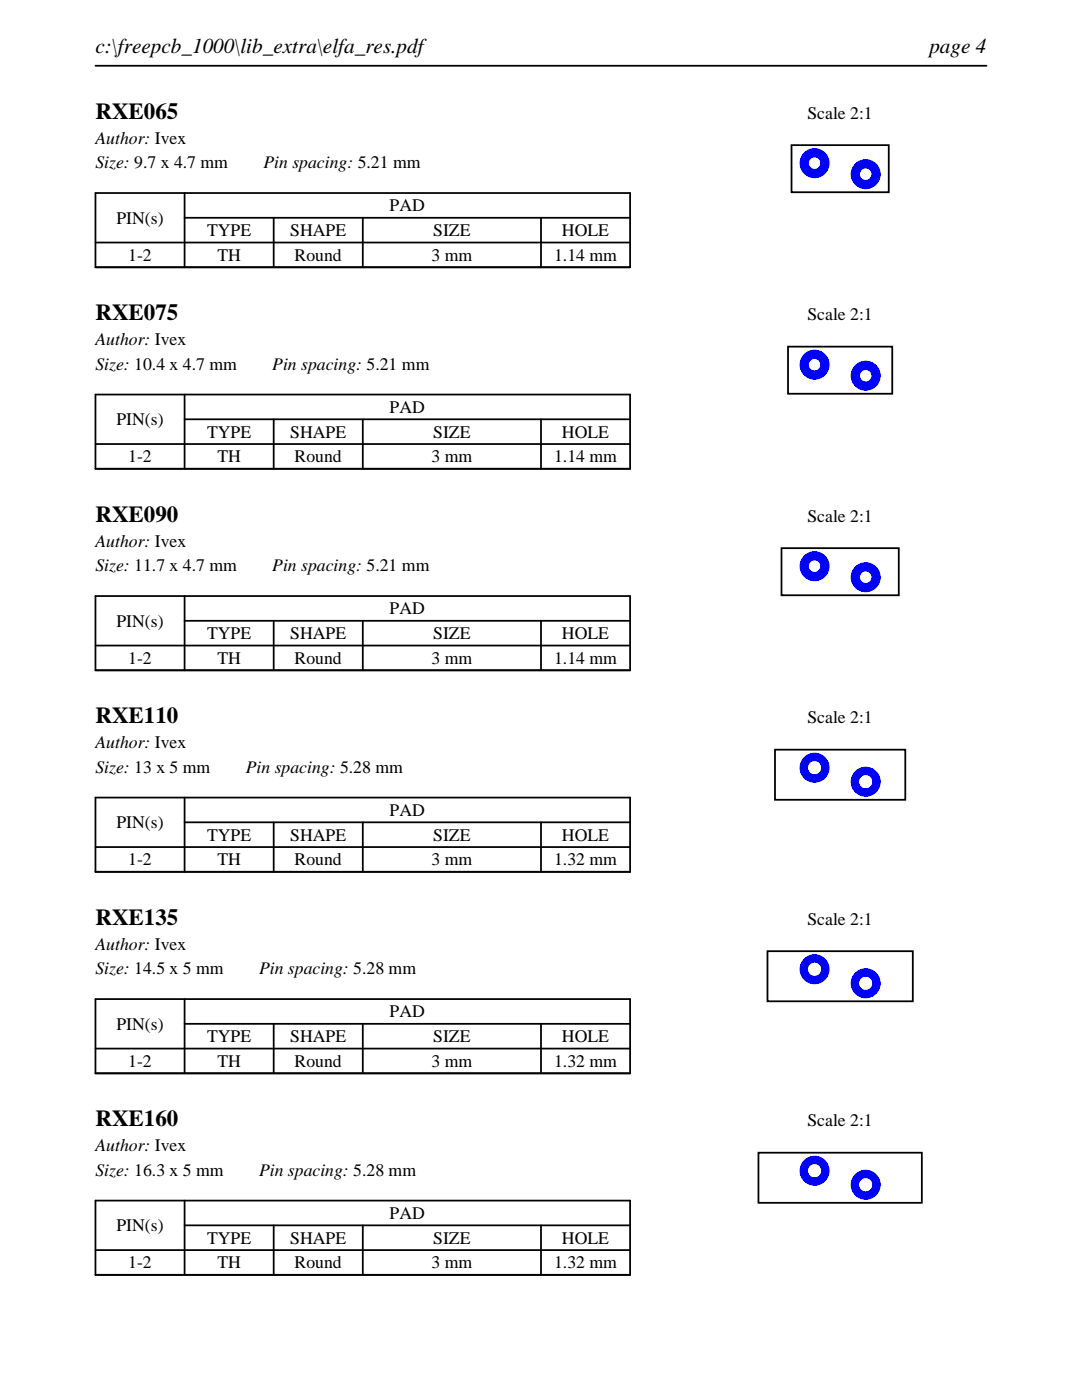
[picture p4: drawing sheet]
<svg xmlns="http://www.w3.org/2000/svg" width="216mm" height="279mm" viewBox="0 0 216 279" stroke-linecap="round" stroke-linejoin="round" font-family="sans-serif">
<path d="M19 13.1h177.8M19 38.5h106.7v14.8h-106.7zM36.8 38.5v14.8M19 48.4h106.7M36.8 43.5h88.9M54.6 43.5v9.8M72.4 43.5v9.8M107.9 43.5v9.8" fill="none" stroke="#000" stroke-width=".35"/>
<path d="M157.9 29h19.4v9.4h-19.4z" fill="none" stroke="#000" stroke-width=".36"/>
<g fill="#00f">
<path d="M159.5 32.6a3 3 0 0 0 6 0 3 3 0 0 0-6 0zM161.4 32.6a1.15 1.15 0 0 1 2.3 0 1.15 1.15 0 0 1-2.3 0z"/>
<path d="M169.7 34.8a3 3 0 0 0 6 0 3 3 0 0 0-6 0zM171.6 34.8a1.15 1.15 0 0 1 2.3 0 1.15 1.15 0 0 1-2.3 0z"/>
</g>
<path d="M19 78.7h106.7v14.9h-106.7zM36.8 78.7v14.9M19 88.6h106.7M36.8 83.7h88.9M54.6 83.7v9.9M72.4 83.7v9.9M107.9 83.7v9.9" fill="none" stroke="#000" stroke-width=".35"/>
<path d="M157.2 69.2h20.8v9.4h-20.8z" fill="none" stroke="#000" stroke-width=".36"/>
<g fill="#00f">
<path d="M159.5 72.8a3 3 0 0 0 6 0 3 3 0 0 0-6 0zM161.4 72.8a1.15 1.15 0 0 1 2.3 0 1.15 1.15 0 0 1-2.3 0z"/>
<path d="M169.7 75a3 3 0 0 0 6 0 3 3 0 0 0-6 0zM171.6 75a1.15 1.15 0 0 1 2.3 0 1.15 1.15 0 0 1-2.3 0z"/>
</g>
<path d="M19 119h106.7v14.8h-106.7zM36.8 119v14.8M19 128.8h106.7M36.8 123.9h88.9M54.6 123.9v9.9M72.4 123.9v9.9M107.9 123.9v9.9" fill="none" stroke="#000" stroke-width=".35"/>
<path d="M155.9 109.4h23.4v9.4h-23.4z" fill="none" stroke="#000" stroke-width=".36"/>
<g fill="#00f">
<path d="M159.5 113a3 3 0 0 0 6 0 3 3 0 0 0-6 0zM161.4 113a1.15 1.15 0 0 1 2.3 0 1.15 1.15 0 0 1-2.3 0z"/>
<path d="M169.7 115.2a3 3 0 0 0 6 0 3 3 0 0 0-6 0zM171.6 115.2a1.15 1.15 0 0 1 2.3 0 1.15 1.15 0 0 1-2.3 0z"/>
</g>
<path d="M19 159.2h106.7v14.8h-106.7zM36.8 159.2v14.8M19 169.1h106.7M36.8 164.1h88.9M54.6 164.1v9.9M72.4 164.1v9.9M107.9 164.1v9.9" fill="none" stroke="#000" stroke-width=".35"/>
<path d="M154.6 149.6h26v10h-26z" fill="none" stroke="#000" stroke-width=".36"/>
<g fill="#00f">
<path d="M159.5 153.2a3 3 0 0 0 6 0 3 3 0 0 0-6 0zM161.2 153.2a1.35 1.35 0 0 1 2.7 0 1.35 1.35 0 0 1-2.7 0z"/>
<path d="M169.7 156a3 3 0 0 0 6 0 3 3 0 0 0-6 0zM171.4 156a1.35 1.35 0 0 1 2.7 0 1.35 1.35 0 0 1-2.7 0z"/>
</g>
<path d="M19 199.4h106.7v14.8h-106.7zM36.8 199.4v14.8M19 209.3h106.7M36.8 204.3h88.9M54.6 204.3v9.9M72.4 204.3v9.9M107.9 204.3v9.9" fill="none" stroke="#000" stroke-width=".35"/>
<path d="M153.1 189.8h29v10h-29z" fill="none" stroke="#000" stroke-width=".36"/>
<g fill="#00f">
<path d="M159.5 193.4a3 3 0 0 0 6 0 3 3 0 0 0-6 0zM161.2 193.4a1.35 1.35 0 0 1 2.7 0 1.35 1.35 0 0 1-2.7 0z"/>
<path d="M169.7 196.2a3 3 0 0 0 6 0 3 3 0 0 0-6 0zM171.4 196.2a1.35 1.35 0 0 1 2.7 0 1.35 1.35 0 0 1-2.7 0z"/>
</g>
<path d="M19 239.6h106.7v14.8h-106.7zM36.8 239.6v14.8M19 249.5h106.7M36.8 244.5h88.9M54.6 244.5v9.9M72.4 244.5v9.9M107.9 244.5v9.9" fill="none" stroke="#000" stroke-width=".35"/>
<path d="M151.3 230h32.6v10h-32.6z" fill="none" stroke="#000" stroke-width=".36"/>
<g fill="#00f">
<path d="M159.5 233.6a3 3 0 0 0 6 0 3 3 0 0 0-6 0zM161.2 233.6a1.35 1.35 0 0 1 2.7 0 1.35 1.35 0 0 1-2.7 0z"/>
<path d="M169.7 236.4a3 3 0 0 0 6 0 3 3 0 0 0-6 0zM171.4 236.4a1.35 1.35 0 0 1 2.7 0 1.35 1.35 0 0 1-2.7 0z"/>
</g>
<g font-size="4.6">
<text x="19" y="23.7">RXE065</text>
<text x="19" y="63.9">RXE075</text>
<text x="19" y="104.1">RXE090</text>
<text x="19" y="144.4">RXE110</text>
<text x="19" y="184.6">RXE135</text>
<text x="19" y="224.8">RXE160</text>
</g>
<g font-size="4.2">
<text x="19" y="10.6">c:\freepcb_1000\lib_extra\elfa_res.pdf</text>
<text x="185.4" y="10.6">page 4</text>
</g>
<g font-size="3.5">
<text x="161.1" y="23.7">Scale 2:1</text>
<text x="19" y="28.6">Author: Ivex</text>
<text x="19" y="33.6">Size: 9.7 x 4.7 mm</text>
<text x="52.6" y="33.6">Pin spacing: 5.21 mm</text>
<text x="23.2" y="44.6">PIN(s)</text>
<text x="41.3" y="47.1">TYPE</text>
<text x="57.9" y="47.1">SHAPE</text>
<text x="77.8" y="42.2">PAD</text>
<text x="86.4" y="47.1">SIZE</text>
<text x="112.1" y="47.1">HOLE</text>
<text x="25.6" y="52.1">1-2</text>
<text x="43.4" y="52.1">TH</text>
<text x="58.8" y="52.1">Round</text>
<text x="86.1" y="52.1">3 mm</text>
<text x="110.6" y="52.1">1.14 mm</text>
<text x="161.1" y="63.9">Scale 2:1</text>
<text x="19" y="68.9">Author: Ivex</text>
<text x="19" y="73.8">Size: 10.4 x 4.7 mm</text>
<text x="54.3" y="73.8">Pin spacing: 5.21 mm</text>
<text x="77.8" y="82.4">PAD</text>
<text x="23.2" y="84.8">PIN(s)</text>
<text x="41.3" y="87.3">TYPE</text>
<text x="57.9" y="87.3">SHAPE</text>
<text x="86.4" y="87.3">SIZE</text>
<text x="112.1" y="87.3">HOLE</text>
<text x="25.6" y="92.3">1-2</text>
<text x="43.4" y="92.3">TH</text>
<text x="58.8" y="92.3">Round</text>
<text x="86.1" y="92.3">3 mm</text>
<text x="110.6" y="92.3">1.14 mm</text>
<text x="161.1" y="104.1">Scale 2:1</text>
<text x="19" y="109.1">Author: Ivex</text>
<text x="19" y="114">Size: 11.7 x 4.7 mm</text>
<text x="54.3" y="114">Pin spacing: 5.21 mm</text>
<text x="23.2" y="125.1">PIN(s)</text>
<text x="77.8" y="122.6">PAD</text>
<text x="41.3" y="127.6">TYPE</text>
<text x="57.9" y="127.6">SHAPE</text>
<text x="86.4" y="127.6">SIZE</text>
<text x="112.1" y="127.6">HOLE</text>
<text x="25.6" y="132.5">1-2</text>
<text x="43.4" y="132.5">TH</text>
<text x="58.8" y="132.5">Round</text>
<text x="86.1" y="132.5">3 mm</text>
<text x="110.6" y="132.5">1.14 mm</text>
<text x="19" y="149.3">Author: Ivex</text>
<text x="161.1" y="144.4">Scale 2:1</text>
<text x="19" y="154.2">Size: 13 x 5 mm</text>
<text x="49" y="154.2">Pin spacing: 5.28 mm</text>
<text x="23.2" y="165.3">PIN(s)</text>
<text x="41.3" y="167.8">TYPE</text>
<text x="57.9" y="167.8">SHAPE</text>
<text x="77.8" y="162.8">PAD</text>
<text x="86.4" y="167.8">SIZE</text>
<text x="112.1" y="167.8">HOLE</text>
<text x="25.6" y="172.7">1-2</text>
<text x="43.4" y="172.7">TH</text>
<text x="58.8" y="172.7">Round</text>
<text x="86.1" y="172.7">3 mm</text>
<text x="110.6" y="172.7">1.32 mm</text>
<text x="161.1" y="184.6">Scale 2:1</text>
<text x="19" y="189.5">Author: Ivex</text>
<text x="19" y="194.5">Size: 14.5 x 5 mm</text>
<text x="51.7" y="194.5">Pin spacing: 5.28 mm</text>
<text x="77.8" y="203.1">PAD</text>
<text x="23.2" y="205.5">PIN(s)</text>
<text x="41.3" y="208">TYPE</text>
<text x="57.9" y="208">SHAPE</text>
<text x="86.4" y="208">SIZE</text>
<text x="112.1" y="208">HOLE</text>
<text x="25.6" y="212.9">1-2</text>
<text x="43.4" y="212.9">TH</text>
<text x="58.8" y="212.9">Round</text>
<text x="86.1" y="212.9">3 mm</text>
<text x="110.6" y="212.9">1.32 mm</text>
<text x="161.1" y="224.8">Scale 2:1</text>
<text x="19" y="229.7">Author: Ivex</text>
<text x="19" y="234.7">Size: 16.3 x 5 mm</text>
<text x="51.7" y="234.7">Pin spacing: 5.28 mm</text>
<text x="23.2" y="245.7">PIN(s)</text>
<text x="77.8" y="243.3">PAD</text>
<text x="41.3" y="248.2">TYPE</text>
<text x="57.9" y="248.2">SHAPE</text>
<text x="86.4" y="248.2">SIZE</text>
<text x="112.1" y="248.2">HOLE</text>
<text x="25.6" y="253.2">1-2</text>
<text x="43.4" y="253.2">TH</text>
<text x="58.8" y="253.2">Round</text>
<text x="86.1" y="253.2">3 mm</text>
<text x="110.6" y="253.2">1.32 mm</text>
</g>
</svg>
